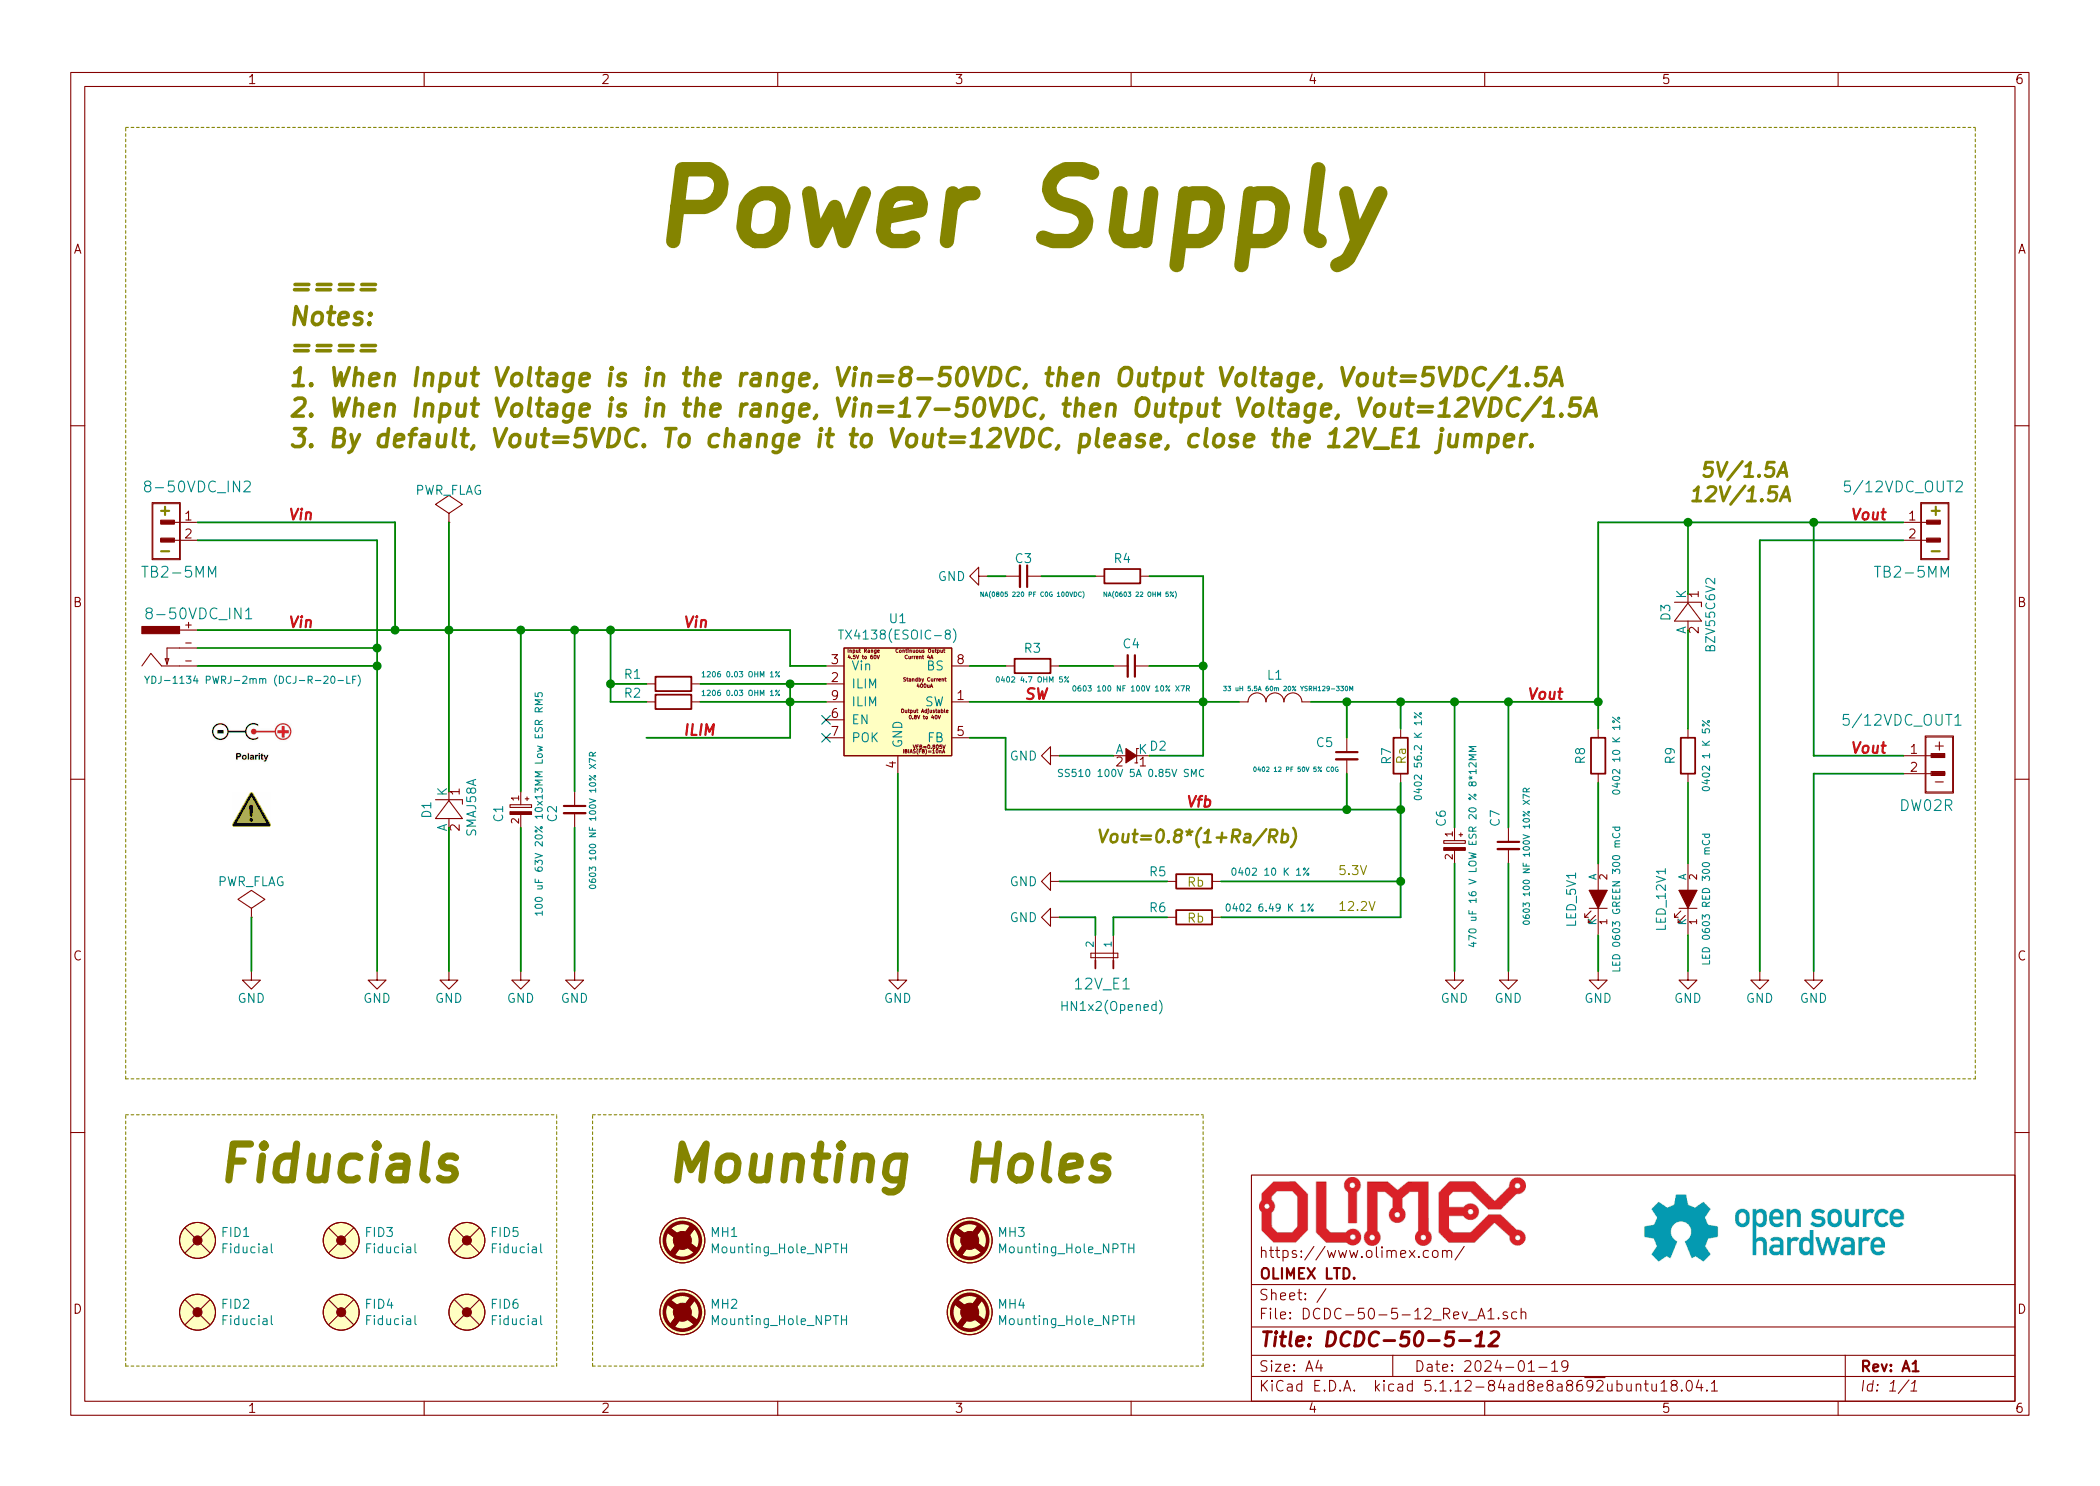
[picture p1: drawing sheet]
EESchema Schematic File Version 4
EELAYER 30 0
EELAYER END
$Descr A4 11693 8268
encoding utf-8
Sheet 1 1
Title "DCDC-50-5-12"
Date "2024-01-19"
Rev "A1"
Comp "OLIMEX LTD."
Comment1 "https://www.olimex.com/"
Comment2 ""
Comment3 ""
Comment4 ""
$EndDescr
$Comp
L DCDC-50-5-12_Rev_A1:BAT_CON 5/12VDC_OUT1
U 1 1
P 10800 4250
F 0 "5/12VDC_OUT1" H 10250 4500 60  0000 L CNN
F 1 "DW02R" H 10575 4025 60  0000 L CNN
F 2 "OLIMEX_Connectors-FP:LIPO_BAT-CON2DW02R" H 10800 4250 60  0001 C CNN
F 3 "" H 10800 4250 60  0000 C CNN
F 4 "Value 1" H 10800 4250 60  0001 C CNN "Fieldname 1"
F 5 "Value2" H 10800 4250 60  0001 C CNN "Fieldname2"
F 6 "Value3" H 10800 4250 60  0001 C CNN "Fieldname3"
	1    10800 4250
	1    0    0    -1  
$EndComp
$Comp
L DCDC-50-5-12_Rev_A1:GND #PWR016
U 1 1
P 10100 5400
F 0 "#PWR016" H 10100 5150 50  0001 C CNN
F 1 "GND" H 10100 5250 50  0000 C CNN
F 2 "" H 10100 5400 60  0000 C CNN
F 3 "" H 10100 5400 60  0000 C CNN
	1    10100 5400
	1    0    0    -1  
$EndComp
Wire Wire Line
	10100 5400 10100 4300
$Comp
L DCDC-50-5-12_Rev_A1:CP C1
U 1 1
P 2900 4500
F 0 "C1" V 2775 4425 50  0000 L CNN
F 1 "100 uF 63V 20% 10x13MM Low ESR RM5" V 3000 3900 40  0000 L CNN
F 2 "OLIMEX_RLC-FP:CPOL-RM5mm_10.0x16.0mm_PTH" H 2900 4500 60  0001 C CNN
F 3 "" H 2900 4500 60  0000 C CNN
	1    2900 4500
	1    0    0    -1  
$EndComp
$Comp
L DCDC-50-5-12_Rev_A1:D_Schottky_Small D2
U 1 1
P 6300 4200
F 0 "D2" H 6150 4150 50  0000 C CNN
F 1 "SS510 100V 5A 0.85V SMC" H 6300 4300 40  0000 C CNN
F 2 "OLIMEX_Diodes-FP:DO214AB(SMC)_1(K)-2(A)" V 6300 4200 60  0001 C CNN
F 3 "" V 6300 4200 60  0000 C CNN
F 4 "Value 1" H 6300 4200 60  0001 C CNN "Fieldname 1"
F 5 "Value2" H 6300 4200 60  0001 C CNN "Fieldname2"
F 6 "Value3" H 6300 4200 60  0001 C CNN "Fieldname3"
	1    6300 4200
	-1   0    0    1   
$EndComp
$Comp
L DCDC-50-5-12_Rev_A1:Fiducial FID1
U 1 1
P 1100 6900
F 0 "FID1" H 1228 6946 50  0000 L CNN
F 1 "Fiducial" H 1228 6855 50  0000 L CNN
F 2 "OLIMEX_Other-FP:Fiducial1x3" H 810 6825 20  0001 C CNN
F 3 "" V 1050 6900 60  0000 C CNN
	1    1100 6900
	1    0    0    -1  
$EndComp
$Comp
L DCDC-50-5-12_Rev_A1:Fiducial FID3
U 1 1
P 1900 6900
F 0 "FID3" H 2028 6946 50  0000 L CNN
F 1 "Fiducial" H 2028 6855 50  0000 L CNN
F 2 "OLIMEX_Other-FP:Fiducial1x3" H 1610 6825 20  0001 C CNN
F 3 "" V 1850 6900 60  0000 C CNN
	1    1900 6900
	1    0    0    -1  
$EndComp
$Comp
L DCDC-50-5-12_Rev_A1:Fiducial FID5
U 1 1
P 2600 6900
F 0 "FID5" H 2728 6946 50  0000 L CNN
F 1 "Fiducial" H 2728 6855 50  0000 L CNN
F 2 "OLIMEX_Other-FP:Fiducial1x3" H 2310 6825 20  0001 C CNN
F 3 "" V 2550 6900 60  0000 C CNN
	1    2600 6900
	1    0    0    -1  
$EndComp
$Comp
L DCDC-50-5-12_Rev_A1:Fiducial FID2
U 1 1
P 1100 7300
F 0 "FID2" H 1228 7346 50  0000 L CNN
F 1 "Fiducial" H 1228 7255 50  0000 L CNN
F 2 "OLIMEX_Other-FP:Fiducial1x3" H 810 7225 20  0001 C CNN
F 3 "" V 1050 7300 60  0000 C CNN
	1    1100 7300
	1    0    0    -1  
$EndComp
$Comp
L DCDC-50-5-12_Rev_A1:Fiducial FID4
U 1 1
P 1900 7300
F 0 "FID4" H 2028 7346 50  0000 L CNN
F 1 "Fiducial" H 2028 7255 50  0000 L CNN
F 2 "OLIMEX_Other-FP:Fiducial1x3" H 1610 7225 20  0001 C CNN
F 3 "" V 1850 7300 60  0000 C CNN
	1    1900 7300
	1    0    0    -1  
$EndComp
$Comp
L DCDC-50-5-12_Rev_A1:Fiducial FID6
U 1 1
P 2600 7300
F 0 "FID6" H 2728 7346 50  0000 L CNN
F 1 "Fiducial" H 2728 7255 50  0000 L CNN
F 2 "OLIMEX_Other-FP:Fiducial1x3" H 2310 7225 20  0001 C CNN
F 3 "" V 2550 7300 60  0000 C CNN
	1    2600 7300
	1    0    0    -1  
$EndComp
Wire Notes Line
	3100 7600 3100 6200
Wire Notes Line
	700  7600 3100 7600
Wire Notes Line
	700  7600 700  6200
Text Notes 1200 6600 0    200  Italic 40
Fiducials
Wire Notes Line
	700  6200 3100 6200
Wire Wire Line
	10100 4200 10600 4200
Wire Wire Line
	10100 4300 10600 4300
$Comp
L DCDC-50-5-12_Rev_A1:SMBJ6.0A D?
U 1 1
P 2500 4500
AR Path="/614955EC/614B6672" Ref="D?"  Part="1" 
AR Path="/614B6672" Ref="D1"  Part="1" 
F 0 "D1" H 2550 4625 50  0000 R CNN
F 1 "SMAJ58A" H 2675 4375 50  0000 R CNN
F 2 "OLIMEX_Diodes-FP:SMA-KA" H 2530 4650 20  0001 C CNN
F 3 "" H 2500 4500 60  0000 C CNN
	1    2500 4500
	0    -1   -1   0   
$EndComp
Wire Wire Line
	2500 3500 2500 4400
Wire Wire Line
	3200 4400 3200 3500
Wire Wire Line
	2900 4400 2900 3500
Wire Wire Line
	2900 4600 2900 5400
$Comp
L DCDC-50-5-12_Rev_A1:R R?
U 1 1
P 3750 3800
AR Path="/614955EC/614B66AB" Ref="R?"  Part="1" 
AR Path="/614B66AB" Ref="R1"  Part="1" 
F 0 "R1" H 3925 3750 50  0000 L CNN
F 1 "1206 0.03 OHM 1%" H 3150 3750 30  0000 L CNN
F 2 "OLIMEX_RLC-FP:R_1206_5MIL_DWS" H 3750 3730 30  0001 C CNN
F 3 "" V 3750 3800 30  0000 C CNN
	1    3750 3800
	-1   0    0    1   
$EndComp
Wire Wire Line
	3900 3800 4400 3800
$Comp
L DCDC-50-5-12_Rev_A1:GND #PWR?
U 1 1
P 5900 4200
AR Path="/614955EC/614B66B2" Ref="#PWR?"  Part="1" 
AR Path="/614B66B2" Ref="#PWR08"  Part="1" 
F 0 "#PWR08" H 5900 3950 50  0001 C CNN
F 1 "GND" V 5900 4000 50  0000 C CNN
F 2 "" H 5900 4200 60  0000 C CNN
F 3 "" H 5900 4200 60  0000 C CNN
	1    5900 4200
	0    1    1    0   
$EndComp
Wire Wire Line
	6200 4200 5900 4200
Wire Wire Line
	6400 4200 6700 4200
Wire Wire Line
	6700 3700 6400 3700
$Comp
L DCDC-50-5-12_Rev_A1:C C?
U 1 1
P 6300 3700
AR Path="/614955EC/614B66BB" Ref="C?"  Part="1" 
AR Path="/614B66BB" Ref="C4"  Part="1" 
F 0 "C4" V 6175 3700 50  0000 C CNN
F 1 "0603 100 NF 100V 10% X7R" V 6425 3700 30  0000 C CNN
F 2 "OLIMEX_RLC-FP:C_0603_5MIL_DWS" H 6300 3700 60  0001 C CNN
F 3 "" H 6300 3700 60  0000 C CNN
	1    6300 3700
	0    1    1    0   
$EndComp
$Comp
L DCDC-50-5-12_Rev_A1:R R?
U 1 1
P 5750 3700
AR Path="/614955EC/614B66C1" Ref="R?"  Part="1" 
AR Path="/614B66C1" Ref="R3"  Part="1" 
F 0 "R3" H 5750 3800 50  0000 C CNN
F 1 "0402 4.7 OHM 5%" H 5750 3625 30  0000 C CNN
F 2 "OLIMEX_RLC-FP:R_0402_5MIL_DWS" H 5750 3630 30  0001 C CNN
F 3 "" V 5750 3700 30  0000 C CNN
	1    5750 3700
	1    0    0    -1  
$EndComp
Wire Wire Line
	5900 3700 6200 3700
Wire Wire Line
	7300 3900 7500 3900
$Comp
L DCDC-50-5-12_Rev_A1:R R?
U 1 1
P 7800 4200
AR Path="/614955EC/614B66D5" Ref="R?"  Part="1" 
AR Path="/614B66D5" Ref="R7"  Part="1" 
F 0 "R7" H 7750 4125 50  0000 L CNN
F 1 "0402 56.2 K 1%" H 7550 4300 40  0000 L CNN
F 2 "OLIMEX_RLC-FP:R_0402_5MIL_DWS" H 7800 4130 30  0001 C CNN
F 3 "" V 7800 4200 30  0000 C CNN
	1    7800 4200
	0    1    1    0   
$EndComp
Wire Wire Line
	7800 4050 7800 3900
Connection ~ 7800 3900
Wire Wire Line
	7800 3900 8100 3900
Wire Wire Line
	8100 4600 8100 3900
$Comp
L DCDC-50-5-12_Rev_A1:GND #PWR?
U 1 1
P 8100 5400
AR Path="/614955EC/614B66E1" Ref="#PWR?"  Part="1" 
AR Path="/614B66E1" Ref="#PWR011"  Part="1" 
F 0 "#PWR011" H 8100 5150 50  0001 C CNN
F 1 "GND" H 8100 5250 50  0000 C CNN
F 2 "" H 8100 5400 60  0000 C CNN
F 3 "" H 8100 5400 60  0000 C CNN
	1    8100 5400
	1    0    0    -1  
$EndComp
Wire Wire Line
	7800 4350 7800 4500
Wire Wire Line
	6500 4900 5900 4900
$Comp
L DCDC-50-5-12_Rev_A1:GND #PWR?
U 1 1
P 5900 4900
AR Path="/614955EC/614B66EF" Ref="#PWR?"  Part="1" 
AR Path="/614B66EF" Ref="#PWR09"  Part="1" 
F 0 "#PWR09" H 5900 4650 50  0001 C CNN
F 1 "GND" V 5900 4700 50  0000 C CNN
F 2 "" H 5900 4900 60  0000 C CNN
F 3 "" H 5900 4900 60  0000 C CNN
	1    5900 4900
	0    1    1    0   
$EndComp
Wire Wire Line
	5600 4500 5600 4100
Connection ~ 7800 4500
$Comp
L DCDC-50-5-12_Rev_A1:C C?
U 1 1
P 7500 4200
AR Path="/614955EC/614B66F7" Ref="C?"  Part="1" 
AR Path="/614B66F7" Ref="C5"  Part="1" 
F 0 "C5" H 7325 4275 50  0000 L CNN
F 1 "0402 12 PF 50V 5% C0G" H 6975 4125 25  0000 L CNN
F 2 "OLIMEX_RLC-FP:C_0402_5MIL_DWS" H 7500 4200 60  0001 C CNN
F 3 "" H 7500 4200 60  0000 C CNN
	1    7500 4200
	1    0    0    -1  
$EndComp
Wire Wire Line
	7500 4100 7500 3900
Wire Wire Line
	7500 4300 7500 4500
Wire Wire Line
	3600 3800 3400 3800
$Comp
L DCDC-50-5-12_Rev_A1:TX4138(ESOIC-8) U?
U 1 1
P 5000 3900
AR Path="/614955EC/614B6711" Ref="U?"  Part="1" 
AR Path="/614B6711" Ref="U1"  Part="1" 
F 0 "U1" H 5000 4365 50  0000 C CNN
F 1 "TX4138(ESOIC-8)" H 5000 4274 50  0000 C CNN
F 2 "OLIMEX_Regulators-FP:ESOIC-8" H 5000 3400 50  0001 C CNN
F 3 "https://datasheet.lcsc.com/lcsc/1811141153_XDS-TX4138_C329267.pdf" H 5050 3900 50  0001 C CNN
	1    5000 3900
	1    0    0    -1  
$EndComp
Wire Wire Line
	4400 3700 4600 3700
Wire Wire Line
	4400 3900 4600 3900
Wire Wire Line
	4600 3800 4400 3800
Wire Wire Line
	5000 4300 5000 5400
$Comp
L DCDC-50-5-12_Rev_A1:GND #PWR?
U 1 1
P 5000 5400
AR Path="/614955EC/614B671D" Ref="#PWR?"  Part="1" 
AR Path="/614B671D" Ref="#PWR06"  Part="1" 
F 0 "#PWR06" H 5000 5150 50  0001 C CNN
F 1 "GND" H 5000 5250 50  0000 C CNN
F 2 "" H 5000 5400 60  0000 C CNN
F 3 "" H 5000 5400 60  0000 C CNN
	1    5000 5400
	1    0    0    -1  
$EndComp
Wire Wire Line
	4400 3500 4400 3700
Connection ~ 4400 3800
Wire Wire Line
	4400 3800 4400 3900
Wire Wire Line
	5400 4100 5600 4100
Wire Wire Line
	5400 3700 5600 3700
Wire Wire Line
	6900 3900 6700 3900
Connection ~ 6700 3900
Wire Wire Line
	6700 3900 6700 3700
Wire Wire Line
	5400 3900 6700 3900
Connection ~ 7500 3900
Connection ~ 7500 4500
Wire Wire Line
	7500 4500 5600 4500
Wire Wire Line
	7500 4500 7800 4500
Wire Wire Line
	7500 3900 7800 3900
Text Notes 6100 4700 0    70   Italic 14
Vout=0.8*(1+Ra/Rb)
Text Notes 7840 4150 3    50   ~ 0
Ra
Text Notes 6710 4940 2    50   ~ 0
Rb
Wire Wire Line
	6800 4900 7800 4900
Wire Wire Line
	7800 4500 7800 4900
Wire Wire Line
	3400 3800 3400 3500
NoConn ~ 4600 4100
Wire Wire Line
	6700 3900 6700 4200
Wire Wire Line
	8100 4800 8100 5400
$Comp
L DCDC-50-5-12_Rev_A1:CP C6
U 1 1
P 8100 4700
F 0 "C6" V 8025 4800 50  0000 L CNN
F 1 "470 uF 16 V LOW ESR 20 % 8*12MM" V 8200 4125 40  0000 L CNN
F 2 "OLIMEX_RLC-FP:CPOL-RM3.5mm_8.0x11.5mm_PTH" H 8100 4700 60  0001 C CNN
F 3 "" H 8100 4700 60  0000 C CNN
	1    8100 4700
	1    0    0    -1  
$EndComp
$Comp
L DCDC-50-5-12_Rev_A1:C C2
U 1 1
P 3200 4500
F 0 "C2" V 3075 4425 50  0000 L CNN
F 1 "0603 100 NF 100V 10% X7R" V 3300 4050 35  0000 L CNN
F 2 "OLIMEX_RLC-FP:C_0603_5MIL_DWS" H 3200 4500 60  0001 C CNN
F 3 "" H 3200 4500 60  0000 C CNN
F 4 "Value 1" H 3200 4500 60  0001 C CNN "Fieldname 1"
F 5 "Value2" H 3200 4500 60  0001 C CNN "Fieldname2"
F 6 "Value3" H 3200 4500 60  0001 C CNN "Fieldname3"
	1    3200 4500
	1    0    0    -1  
$EndComp
Wire Wire Line
	6700 3700 6700 3200
Connection ~ 6700 3700
Text Notes 3700 6600 0    200  Italic 40
Mounting  Holes
$Comp
L DCDC-50-5-12_Rev_A1:GND #PWR?
U 1 1
P 2100 5400
AR Path="/56344A84/636CCCFA" Ref="#PWR?"  Part="1" 
AR Path="/636CCCFA" Ref="#PWR02"  Part="1" 
AR Path="/626EE6AF/636CCCFA" Ref="#PWR?"  Part="1" 
AR Path="/62C2AF3B/636CCCFA" Ref="#PWR?"  Part="1" 
AR Path="/63437F85/636CCCFA" Ref="#PWR?"  Part="1" 
F 0 "#PWR02" H 2100 5150 50  0001 C CNN
F 1 "GND" H 2100 5250 50  0000 C CNN
F 2 "" H 2100 5400 60  0000 C CNN
F 3 "" H 2100 5400 60  0000 C CNN
	1    2100 5400
	-1   0    0    -1  
$EndComp
$Comp
L DCDC-50-5-12_Rev_A1:PWR_FLAG #FLG?
U 1 1
P 1400 5100
AR Path="/56344A84/636CCD0C" Ref="#FLG?"  Part="1" 
AR Path="/636CCD0C" Ref="#FLG01"  Part="1" 
AR Path="/626EE6AF/636CCD0C" Ref="#FLG?"  Part="1" 
AR Path="/62C2AF3B/636CCD0C" Ref="#FLG?"  Part="1" 
AR Path="/63437F85/636CCD0C" Ref="#FLG?"  Part="1" 
F 0 "#FLG01" H 1400 5195 50  0001 C CNN
F 1 "PWR_FLAG" H 1400 5300 50  0000 C CNN
F 2 "" H 1400 5100 60  0000 C CNN
F 3 "" H 1400 5100 60  0000 C CNN
	1    1400 5100
	1    0    0    -1  
$EndComp
$Comp
L DCDC-50-5-12_Rev_A1:GND #PWR?
U 1 1
P 1400 5400
AR Path="/56344A84/636CCD12" Ref="#PWR?"  Part="1" 
AR Path="/636CCD12" Ref="#PWR01"  Part="1" 
AR Path="/626EE6AF/636CCD12" Ref="#PWR?"  Part="1" 
AR Path="/62C2AF3B/636CCD12" Ref="#PWR?"  Part="1" 
AR Path="/63437F85/636CCD12" Ref="#PWR?"  Part="1" 
F 0 "#PWR01" H 1400 5150 50  0001 C CNN
F 1 "GND" H 1400 5250 50  0000 C CNN
F 2 "" H 1400 5400 60  0000 C CNN
F 3 "" H 1400 5400 60  0000 C CNN
	1    1400 5400
	-1   0    0    -1  
$EndComp
$Comp
L DCDC-50-5-12_Rev_A1:GND #PWR?
U 1 1
P 8900 5400
AR Path="/56344A84/636CCD24" Ref="#PWR?"  Part="1" 
AR Path="/636CCD24" Ref="#PWR013"  Part="1" 
AR Path="/626EE6AF/636CCD24" Ref="#PWR?"  Part="1" 
AR Path="/62C2AF3B/636CCD24" Ref="#PWR?"  Part="1" 
AR Path="/63437F85/636CCD24" Ref="#PWR?"  Part="1" 
F 0 "#PWR013" H 8900 5150 50  0001 C CNN
F 1 "GND" H 8900 5250 50  0000 C CNN
F 2 "" H 8900 5400 60  0000 C CNN
F 3 "" H 8900 5400 60  0000 C CNN
	1    8900 5400
	-1   0    0    -1  
$EndComp
$Comp
L DCDC-50-5-12_Rev_A1:PWR_FLAG #FLG?
U 1 1
P 2500 2900
AR Path="/56344A84/636CCD5D" Ref="#FLG?"  Part="1" 
AR Path="/636CCD5D" Ref="#FLG02"  Part="1" 
AR Path="/626EE6AF/636CCD5D" Ref="#FLG?"  Part="1" 
AR Path="/62C2AF3B/636CCD5D" Ref="#FLG?"  Part="1" 
AR Path="/63437F85/636CCD5D" Ref="#FLG?"  Part="1" 
F 0 "#FLG02" H 2500 2995 50  0001 C CNN
F 1 "PWR_FLAG" H 2500 3080 50  0000 C CNN
F 2 "" H 2500 2900 60  0000 C CNN
F 3 "" H 2500 2900 60  0000 C CNN
	1    2500 2900
	1    0    0    -1  
$EndComp
Text Notes 1600 2500 0    100  Italic 20
====\nNotes:\n====\n1. When Input Voltage is in the range, Vin=8-50VDC, then Output Voltage, Vout=5VDC/1.5A \n2. When Input Voltage is in the range, Vin=17-50VDC, then Output Voltage, Vout=12VDC/1.5A\n3. By default, Vout=5VDC. To change it to Vout=12VDC, please, close the 12V_E1 jumper.
Wire Wire Line
	8900 4350 8900 4800
Wire Wire Line
	2500 2900 2500 3500
Wire Wire Line
	1100 3700 2100 3700
Wire Wire Line
	2100 3600 2100 3700
Wire Wire Line
	1100 3600 2100 3600
Connection ~ 2100 3700
Wire Wire Line
	8900 3900 8900 4050
$Comp
L DCDC-50-5-12_Rev_A1:PWR-JAKPWR_JACK_UNI_MILLING 8-50VDC_IN?
U 1 1
P 900 3600
AR Path="/56344A84/636CCDAF" Ref="8-50VDC_IN?"  Part="1" 
AR Path="/636CCDAF" Ref="8-50VDC_IN1"  Part="1" 
AR Path="/626EE6AF/636CCDAF" Ref="8-50VDC_IN?"  Part="1" 
AR Path="/62C2AF3B/636CCDAF" Ref="8-50VDC_IN?"  Part="1" 
AR Path="/63437F85/636CCDAF" Ref="8-50VDC_IN?"  Part="1" 
F 0 "8-50VDC_IN1" H 800 3760 60  0000 L BNN
F 1 "YDJ-1134 PWRJ-2mm (DCJ-R-20-LF)" H 800 3400 40  0000 L BNN
F 2 "OLIMEX_Connectors-FP:PWRJ-2mm(YDJ-1134)" H 930 3750 20  0001 C CNN
F 3 "" H 900 3600 60  0000 C CNN
	1    900  3600
	1    0    0    -1  
$EndComp
$Comp
L DCDC-50-5-12_Rev_A1:LED LED_5V?
U 1 1
P 8900 5000
AR Path="/56344A84/636CCDCD" Ref="LED_5V?"  Part="1" 
AR Path="/636CCDCD" Ref="LED_5V1"  Part="1" 
AR Path="/626EE6AF/636CCDCD" Ref="LED_5V?"  Part="1" 
AR Path="/62C2AF3B/636CCDCD" Ref="LED_5V?"  Part="1" 
AR Path="/63437F85/636CCDCD" Ref="LED_5V?"  Part="1" 
F 0 "LED_5V1" H 8900 5150 50  0000 C CNN
F 1 "LED 0603 GREEN 300 mCd" H 8900 4900 40  0000 C CNN
F 2 "OLIMEX_LEDs-FP:LED_0603_KA" H 8900 5000 60  0001 C CNN
F 3 "" H 8900 5000 60  0000 C CNN
	1    8900 5000
	0    -1   -1   0   
$EndComp
$Comp
L DCDC-50-5-12_Rev_A1:R R?
U 1 1
P 8900 4200
AR Path="/56344A84/636CCDD3" Ref="R?"  Part="1" 
AR Path="/636CCDD3" Ref="R8"  Part="1" 
AR Path="/626EE6AF/636CCDD3" Ref="R?"  Part="1" 
AR Path="/62C2AF3B/636CCDD3" Ref="R?"  Part="1" 
AR Path="/63437F85/636CCDD3" Ref="R?"  Part="1" 
F 0 "R8" H 8900 4300 50  0000 C CNN
F 1 "0402 10 K 1%" H 8900 4100 40  0000 C CNN
F 2 "OLIMEX_RLC-FP:R_0402_5MIL_DWS" V 8830 4200 30  0001 C CNN
F 3 "" H 8900 4200 30  0000 C CNN
	1    8900 4200
	0    -1   1    0   
$EndComp
Text Notes 3600 1400 0    400  Italic 80
Power Supply
Wire Wire Line
	8900 5200 8900 5400
Wire Wire Line
	2100 3700 2100 5400
$Comp
L DCDC-50-5-12_Rev_A1:GND #PWR?
U 1 1
P 2500 5400
AR Path="/614955EC/614B6696" Ref="#PWR?"  Part="1" 
AR Path="/614B6696" Ref="#PWR03"  Part="1" 
F 0 "#PWR03" H 2500 5150 50  0001 C CNN
F 1 "GND" H 2500 5250 50  0000 C CNN
F 2 "" H 2500 5400 60  0000 C CNN
F 3 "" H 2500 5400 60  0000 C CNN
	1    2500 5400
	1    0    0    -1  
$EndComp
NoConn ~ 4600 4000
$Comp
L DCDC-50-5-12_Rev_A1:GND #PWR?
U 1 1
P 3200 5400
AR Path="/614955EC/6408432D" Ref="#PWR?"  Part="1" 
AR Path="/6408432D" Ref="#PWR05"  Part="1" 
F 0 "#PWR05" H 3200 5150 50  0001 C CNN
F 1 "GND" H 3200 5250 50  0000 C CNN
F 2 "" H 3200 5400 60  0000 C CNN
F 3 "" H 3200 5400 60  0000 C CNN
	1    3200 5400
	1    0    0    -1  
$EndComp
Wire Wire Line
	2500 4600 2500 5400
Wire Wire Line
	3200 4600 3200 5400
$Comp
L DCDC-50-5-12_Rev_A1:GND #PWR?
U 1 1
P 2900 5400
AR Path="/614955EC/64AE884B" Ref="#PWR?"  Part="1" 
AR Path="/64AE884B" Ref="#PWR04"  Part="1" 
F 0 "#PWR04" H 2900 5150 50  0001 C CNN
F 1 "GND" H 2900 5250 50  0000 C CNN
F 2 "" H 2900 5400 60  0000 C CNN
F 3 "" H 2900 5400 60  0000 C CNN
	1    2900 5400
	1    0    0    -1  
$EndComp
$Comp
L DCDC-50-5-12_Rev_A1:R R?
U 1 1
P 3750 3900
AR Path="/614955EC/64DF9126" Ref="R?"  Part="1" 
AR Path="/64DF9126" Ref="R2"  Part="1" 
F 0 "R2" H 3925 3950 50  0000 L CNN
F 1 "1206 0.03 OHM 1%" H 3150 3950 30  0000 L CNN
F 2 "OLIMEX_RLC-FP:R_1206_5MIL_DWS" H 3750 3830 30  0001 C CNN
F 3 "" V 3750 3900 30  0000 C CNN
	1    3750 3900
	-1   0    0    -1  
$EndComp
Wire Wire Line
	3900 3900 4400 3900
Connection ~ 4400 3900
Wire Wire Line
	3600 3900 3400 3900
Wire Wire Line
	3400 3900 3400 3800
Connection ~ 3400 3800
Connection ~ 2500 3500
Connection ~ 3400 3500
Wire Wire Line
	3400 3500 4400 3500
Wire Wire Line
	1100 3500 2200 3500
Wire Wire Line
	2500 3500 2900 3500
Connection ~ 2900 3500
Wire Wire Line
	2900 3500 3200 3500
Connection ~ 3200 3500
Wire Wire Line
	3200 3500 3400 3500
$Comp
L DCDC-50-5-12_Rev_A1:R R?
U 1 1
P 6650 5100
AR Path="/614955EC/62D4A633" Ref="R?"  Part="1" 
AR Path="/62D4A633" Ref="R6"  Part="1" 
F 0 "R6" H 6800 5050 50  0000 L CNN
F 1 "0402 6.49 K 1%" H 5975 5050 40  0000 L CNN
F 2 "OLIMEX_RLC-FP:R_0402_5MIL_DWS" H 6650 5030 30  0001 C CNN
F 3 "" V 6650 5100 30  0000 C CNN
	1    6650 5100
	-1   0    0    1   
$EndComp
Wire Wire Line
	6500 5100 6200 5100
$Comp
L DCDC-50-5-12_Rev_A1:GND #PWR?
U 1 1
P 5900 5100
AR Path="/614955EC/62D4A63E" Ref="#PWR?"  Part="1" 
AR Path="/62D4A63E" Ref="#PWR010"  Part="1" 
F 0 "#PWR010" H 5900 4850 50  0001 C CNN
F 1 "GND" V 5900 4900 50  0000 C CNN
F 2 "" H 5900 5100 60  0000 C CNN
F 3 "" H 5900 5100 60  0000 C CNN
	1    5900 5100
	0    1    1    0   
$EndComp
Text Notes 6710 5140 2    50   ~ 0
Rb
$Comp
L DCDC-50-5-12_Rev_A1:JP1E 12V_E1
U 1 1
P 6200 5300
F 0 "12V_E1" H 6425 5475 60  0000 R CNN
F 1 "HN1x2(Opened)" H 6500 5600 50  0000 R CNN
F 2 "OLIMEX_Jumpers-FP:HN1x2_Jumper" H 6230 5450 20  0001 C CNN
F 3 "" H 6200 5300 60  0000 C CNN
	1    6200 5300
	-1   0    0    1   
$EndComp
Wire Wire Line
	6100 5200 6100 5100
Wire Wire Line
	6200 5200 6200 5100
Wire Wire Line
	7800 5100 7800 4900
Connection ~ 7800 4900
$Comp
L DCDC-50-5-12_Rev_A1:R R?
U 1 1
P 6650 4900
AR Path="/614955EC/614B66E7" Ref="R?"  Part="1" 
AR Path="/614B66E7" Ref="R5"  Part="1" 
F 0 "R5" H 6800 4850 50  0000 L CNN
F 1 "0402 10 K 1%" H 6000 4850 40  0000 L CNN
F 2 "OLIMEX_RLC-FP:R_0402_5MIL_DWS" H 6650 4830 30  0001 C CNN
F 3 "" V 6650 4900 30  0000 C CNN
	1    6650 4900
	-1   0    0    1   
$EndComp
Text Notes 7450 4875 0    50   ~ 0
5.3V
Text Notes 7450 5075 0    50   ~ 0
12.2V
Wire Wire Line
	8400 4600 8400 3900
$Comp
L DCDC-50-5-12_Rev_A1:C C7
U 1 1
P 8400 4700
F 0 "C7" V 8325 4800 50  0000 L CNN
F 1 "0603 100 NF 100V 10% X7R" V 8500 4250 35  0000 L CNN
F 2 "OLIMEX_RLC-FP:C_0603_5MIL_DWS" H 8400 4700 60  0001 C CNN
F 3 "" H 8400 4700 60  0000 C CNN
F 4 "Value 1" H 8400 4700 60  0001 C CNN "Fieldname 1"
F 5 "Value2" H 8400 4700 60  0001 C CNN "Fieldname2"
F 6 "Value3" H 8400 4700 60  0001 C CNN "Fieldname3"
	1    8400 4700
	1    0    0    -1  
$EndComp
$Comp
L DCDC-50-5-12_Rev_A1:GND #PWR?
U 1 1
P 8400 5400
AR Path="/614955EC/62E11BDF" Ref="#PWR?"  Part="1" 
AR Path="/62E11BDF" Ref="#PWR012"  Part="1" 
F 0 "#PWR012" H 8400 5150 50  0001 C CNN
F 1 "GND" H 8400 5250 50  0000 C CNN
F 2 "" H 8400 5400 60  0000 C CNN
F 3 "" H 8400 5400 60  0000 C CNN
	1    8400 5400
	1    0    0    -1  
$EndComp
Wire Wire Line
	8400 4800 8400 5400
Connection ~ 8100 3900
Connection ~ 8400 3900
Wire Wire Line
	8100 3900 8400 3900
Wire Wire Line
	8400 3900 8900 3900
$Comp
L DCDC-50-5-12_Rev_A1:C C?
U 1 1
P 5700 3200
AR Path="/614955EC/61C0856B" Ref="C?"  Part="1" 
AR Path="/61C0856B" Ref="C3"  Part="1" 
F 0 "C3" V 5600 3200 50  0000 C CNN
F 1 "NA(0805 220 PF C0G 100VDC)" V 5800 3250 25  0000 C CNN
F 2 "OLIMEX_RLC-FP:C_0805_5MIL_DWS" H 5700 3200 60  0001 C CNN
F 3 "" H 5700 3200 60  0000 C CNN
	1    5700 3200
	0    1    1    0   
$EndComp
$Comp
L DCDC-50-5-12_Rev_A1:GND #PWR?
U 1 1
P 5500 3200
AR Path="/614955EC/61C78110" Ref="#PWR?"  Part="1" 
AR Path="/61C78110" Ref="#PWR07"  Part="1" 
F 0 "#PWR07" H 5500 2950 50  0001 C CNN
F 1 "GND" V 5500 3000 50  0000 C CNN
F 2 "" H 5500 3200 60  0000 C CNN
F 3 "" H 5500 3200 60  0000 C CNN
	1    5500 3200
	0    1    1    0   
$EndComp
Wire Wire Line
	5500 3200 5600 3200
$Comp
L DCDC-50-5-12_Rev_A1:CON2 8-50VDC_IN2
U 1 1
P 1000 2900
F 0 "8-50VDC_IN2" H 1100 3100 60  0000 C CNN
F 1 "TB2-5MM" H 1000 2625 60  0000 C CNN
F 2 "OLIMEX_Connectors-FP:TB2-5mm" H 981 3091 60  0001 C CNN
F 3 "" H 925 2850 60  0000 C CNN
	1    1000 2900
	1    0    0    -1  
$EndComp
Wire Wire Line
	1100 2900 2200 2900
Wire Wire Line
	2200 2900 2200 3500
Connection ~ 2200 3500
Wire Wire Line
	2200 3500 2500 3500
Wire Wire Line
	1100 3000 2100 3000
Wire Wire Line
	2100 3000 2100 3600
Connection ~ 2100 3600
Text Notes 875  2875 0    60   ~ 12
+
Text Notes 875  3100 0    60   ~ 12
-
$Comp
L DCDC-50-5-12_Rev_A1:Mounting_Hole_NPTH MH1
U 1 1
P 3800 6900
F 0 "MH1" H 3953 6946 50  0000 L CNN
F 1 "Mounting_Hole_NPTH" H 3953 6855 50  0000 L CNN
F 2 "OLIMEX_Other-FP:Mounting_Hole_Drill-3.3mm_Clerance-7mm" H 3750 6900 50  0001 C CNN
F 3 "" H 3750 6900 50  0001 C CNN
	1    3800 6900
	1    0    0    -1  
$EndComp
$Comp
L DCDC-50-5-12_Rev_A1:Mounting_Hole_NPTH MH3
U 1 1
P 5400 6900
F 0 "MH3" H 5553 6946 50  0000 L CNN
F 1 "Mounting_Hole_NPTH" H 5553 6855 50  0000 L CNN
F 2 "OLIMEX_Other-FP:Mounting_Hole_Drill-3.3mm_Clerance-7mm" H 5350 6900 50  0001 C CNN
F 3 "" H 5350 6900 50  0001 C CNN
	1    5400 6900
	1    0    0    -1  
$EndComp
$Comp
L DCDC-50-5-12_Rev_A1:Mounting_Hole_NPTH MH2
U 1 1
P 3800 7300
F 0 "MH2" H 3953 7346 50  0000 L CNN
F 1 "Mounting_Hole_NPTH" H 3953 7255 50  0000 L CNN
F 2 "OLIMEX_Other-FP:Mounting_Hole_Drill-3.3mm_Clerance-7mm" H 3750 7300 50  0001 C CNN
F 3 "" H 3750 7300 50  0001 C CNN
	1    3800 7300
	1    0    0    -1  
$EndComp
$Comp
L DCDC-50-5-12_Rev_A1:Mounting_Hole_NPTH MH4
U 1 1
P 5400 7300
F 0 "MH4" H 5553 7346 50  0000 L CNN
F 1 "Mounting_Hole_NPTH" H 5553 7255 50  0000 L CNN
F 2 "OLIMEX_Other-FP:Mounting_Hole_Drill-3.3mm_Clerance-7mm" H 5350 7300 50  0001 C CNN
F 3 "" H 5350 7300 50  0001 C CNN
	1    5400 7300
	1    0    0    -1  
$EndComp
Wire Notes Line
	3300 7600 3300 6200
Wire Notes Line
	3300 6200 6700 6200
Wire Notes Line
	6700 7600 6700 6200
Wire Notes Line
	3300 7600 6700 7600
Text Notes 10825 2875 2    60   ~ 12
+
Text Notes 10825 3100 2    60   ~ 12
-
Wire Wire Line
	10600 3000 9800 3000
$Comp
L DCDC-50-5-12_Rev_A1:CON2 5/12VDC_OUT2
U 1 1
P 10700 2900
F 0 "5/12VDC_OUT2" H 10800 3100 60  0000 C CNN
F 1 "TB2-5MM" H 10750 2625 60  0000 C CNN
F 2 "OLIMEX_Connectors-FP:TB2-5mm" H 10681 3091 60  0001 C CNN
F 3 "" H 10625 2850 60  0000 C CNN
	1    10700 2900
	-1   0    0    -1  
$EndComp
Wire Wire Line
	8900 3900 8900 2900
Wire Wire Line
	8900 2900 9400 2900
Connection ~ 8900 3900
$Comp
L DCDC-50-5-12_Rev_A1:GND #PWR?
U 1 1
P 9800 5400
AR Path="/614955EC/640391E6" Ref="#PWR?"  Part="1" 
AR Path="/640391E6" Ref="#PWR015"  Part="1" 
F 0 "#PWR015" H 9800 5150 50  0001 C CNN
F 1 "GND" H 9800 5250 50  0000 C CNN
F 2 "" H 9800 5400 60  0000 C CNN
F 3 "" H 9800 5400 60  0000 C CNN
	1    9800 5400
	1    0    0    -1  
$EndComp
Wire Wire Line
	9800 3000 9800 5400
Wire Wire Line
	6700 3200 6400 3200
Wire Wire Line
	6100 3200 5800 3200
$Comp
L DCDC-50-5-12_Rev_A1:R R?
U 1 1
P 6250 3200
AR Path="/614955EC/61C0AB8C" Ref="R?"  Part="1" 
AR Path="/61C0AB8C" Ref="R4"  Part="1" 
F 0 "R4" H 6250 3300 50  0000 C CNN
F 1 "NA(0603 22 OHM 5%)" H 6350 3100 25  0000 C CNN
F 2 "OLIMEX_RLC-FP:R_0603_5MIL_DWS" H 6250 3130 30  0001 C CNN
F 3 "" V 6250 3200 30  0000 C CNN
	1    6250 3200
	1    0    0    -1  
$EndComp
Text Notes 9400 2800 0    80   Italic 16
 5V/1.5A\n12V/1.5A
Wire Wire Line
	10100 4200 10100 2900
Connection ~ 10100 2900
Wire Wire Line
	10100 2900 10600 2900
Wire Wire Line
	1400 5100 1400 5400
$Comp
L DCDC-50-5-12_Rev_A1:GND #PWR?
U 1 1
P 9400 5400
AR Path="/56344A84/62472CB5" Ref="#PWR?"  Part="1" 
AR Path="/62472CB5" Ref="#PWR014"  Part="1" 
AR Path="/626EE6AF/62472CB5" Ref="#PWR?"  Part="1" 
AR Path="/62C2AF3B/62472CB5" Ref="#PWR?"  Part="1" 
AR Path="/63437F85/62472CB5" Ref="#PWR?"  Part="1" 
F 0 "#PWR014" H 9400 5150 50  0001 C CNN
F 1 "GND" H 9400 5250 50  0000 C CNN
F 2 "" H 9400 5400 60  0000 C CNN
F 3 "" H 9400 5400 60  0000 C CNN
	1    9400 5400
	-1   0    0    -1  
$EndComp
Wire Wire Line
	9400 4350 9400 4800
Wire Wire Line
	9400 2900 9400 3300
$Comp
L DCDC-50-5-12_Rev_A1:LED LED_12V?
U 1 1
P 9400 5000
AR Path="/56344A84/62472CC1" Ref="LED_12V?"  Part="1" 
AR Path="/62472CC1" Ref="LED_12V1"  Part="1" 
AR Path="/626EE6AF/62472CC1" Ref="LED_12V?"  Part="1" 
AR Path="/62C2AF3B/62472CC1" Ref="LED_12V?"  Part="1" 
AR Path="/63437F85/62472CC1" Ref="LED_12V?"  Part="1" 
F 0 "LED_12V1" H 9400 5150 50  0000 C CNN
F 1 "LED 0603 RED 300 mCd" H 9400 4900 40  0000 C CNN
F 2 "OLIMEX_LEDs-FP:LED_0603_KA" H 9400 5000 60  0001 C CNN
F 3 "" H 9400 5000 60  0000 C CNN
	1    9400 5000
	0    -1   -1   0   
$EndComp
$Comp
L DCDC-50-5-12_Rev_A1:R R?
U 1 1
P 9400 4200
AR Path="/56344A84/62472CCB" Ref="R?"  Part="1" 
AR Path="/62472CCB" Ref="R9"  Part="1" 
AR Path="/626EE6AF/62472CCB" Ref="R?"  Part="1" 
AR Path="/62C2AF3B/62472CCB" Ref="R?"  Part="1" 
AR Path="/63437F85/62472CCB" Ref="R?"  Part="1" 
F 0 "R9" H 9400 4300 50  0000 C CNN
F 1 "0402 1 K 5%" H 9400 4100 40  0000 C CNN
F 2 "OLIMEX_RLC-FP:R_0402_5MIL_DWS" V 9330 4200 30  0001 C CNN
F 3 "" H 9400 4200 30  0000 C CNN
	1    9400 4200
	0    -1   1    0   
$EndComp
Wire Wire Line
	9400 5200 9400 5400
Connection ~ 9400 2900
Wire Wire Line
	9400 2900 10100 2900
$Comp
L DCDC-50-5-12_Rev_A1:SMBJ6.0A D?
U 1 1
P 9400 3400
AR Path="/614955EC/624A4FA1" Ref="D?"  Part="1" 
AR Path="/624A4FA1" Ref="D3"  Part="1" 
F 0 "D3" H 9450 3525 50  0000 R CNN
F 1 "BZV55C6V2" H 9600 3275 50  0000 R CNN
F 2 "OLIMEX_Diodes-FP:SOD80C-4148-KA" H 9430 3550 20  0001 C CNN
F 3 "" H 9400 3400 60  0000 C CNN
	1    9400 3400
	0    -1   -1   0   
$EndComp
Wire Wire Line
	9400 3500 9400 4050
$Comp
L DCDC-50-5-12_Rev_A1:L L1
U 1 1
P 7100 3900
F 0 "L1" H 7100 4050 50  0000 C CNN
F 1 "33 uH 5.5A 60m 20% YSRH129-330M" H 7175 3975 25  0000 C CNN
F 2 "OLIMEX_RLC-FP:HSMRH129_12.0x12.5x9.5(max)" H 7050 3900 60  0001 C CNN
F 3 "" H 7050 3900 60  0000 C CNN
F 4 "Value 1" H 7100 3900 60  0001 C CNN "Fieldname 1"
F 5 "Value2" H 7100 3900 60  0001 C CNN "Fieldname2"
F 6 "Value3" H 7100 3900 60  0001 C CNN "Fieldname3"
	1    7100 3900
	1    0    0    -1  
$EndComp
Text Label 8500 3900 0    60   Italic 12
Vout
Text Label 3800 3500 0    60   Italic 12
Vin
Wire Wire Line
	4400 3900 4400 4100
Wire Wire Line
	4400 4100 3600 4100
Text Label 3800 4100 0    60   Italic 12
ILIM
Text Label 6600 4500 0    60   Italic 12
Vfb
Text Label 5700 3900 0    60   Italic 12
SW
Text Label 1600 3500 0    60   Italic 12
Vin
Text Label 1600 2900 0    60   Italic 12
Vin
Text Label 10300 2900 0    60   Italic 12
Vout
Text Label 10300 4200 0    60   Italic 12
Vout
Wire Notes Line
	700  6000 11000 6000
Wire Notes Line
	700  6000 700  700 
Wire Notes Line
	700  700  11000 700 
Wire Notes Line
	11000 6000 11000 700 
Wire Wire Line
	6800 5100 7800 5100
Wire Wire Line
	6100 5100 5900 5100
$EndSCHEMATC
